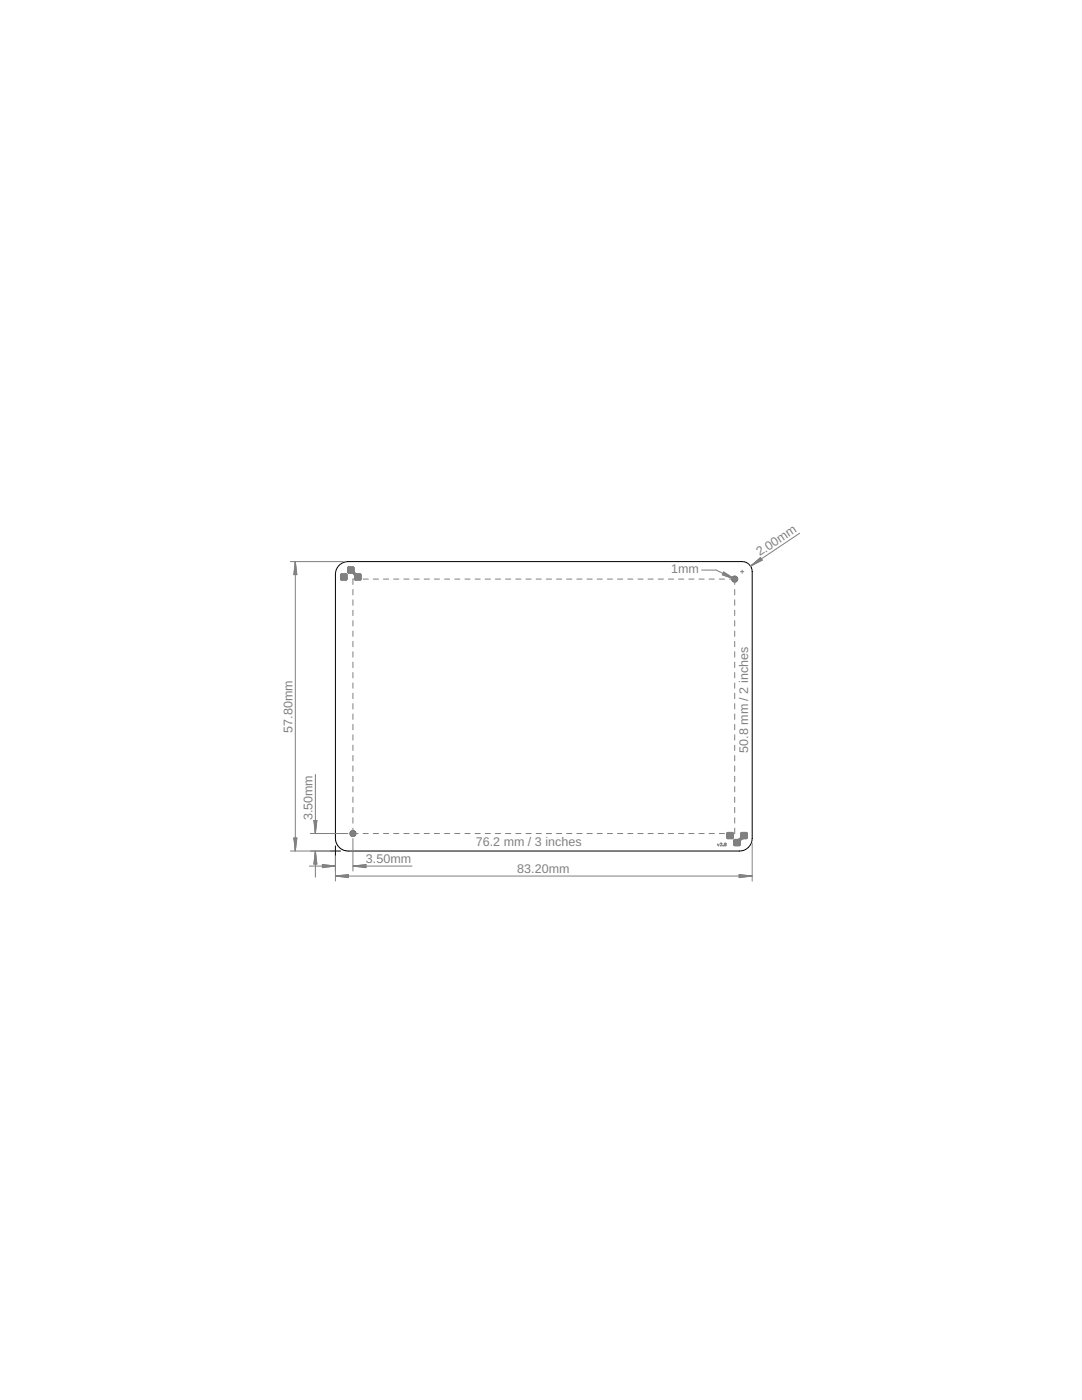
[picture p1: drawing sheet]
<svg xmlns="http://www.w3.org/2000/svg" width="216mm" height="279mm" viewBox="0 0 216 279" stroke-linecap="round" stroke-linejoin="round" font-family="sans-serif">
<g fill="none" stroke="#808080" stroke-width=".2">
<path d="M57.9 112.1h10.6M58.9 112.1l.3 2.6h-.6zM58.9 112.1v57.7M58.9 112.1l-.1 2.6M58.9 112.1l.2 2.6M58.9 112.1l-.2 2.6M58.9 112.1l.3 2.6M68 114.8v.7M68 115.5v.2M68 115.6h1.2M68 115.5h1.2M68 115.4h1.2"/>
<path d="M68 115.3h1.2M68 115.2h1.2M68 115.1h1.2M68 115h1.2M68 114.9h1.2M68 114.8h1.2M68 114.7h1.2M68 115.7h.1M68 114.6v.2M68 114.6h1.2M68 115.7h1.2M68.1 115.7v.1"/>
<path d="M68.1 115.8h.1M68.1 115.8h1M68.1 114.6h1M68.1 114.6h-.1M68.2 114.5l-.1 .1M69 114.5l.1 .1M69.1 115.8h-.1M69.1 114.6h.1M69.2 115.7l-.1 .1M69.2 114.6h.1M69.2 114.6v.1M69.2 115.6v.1"/>
<path d="M69.2 114.7v.9M69.4 113.3v.9M69.4 114.2v.1M69.4 114.2h1.3M69.4 114.1h1.3M69.4 114h1.3M69.4 114h1.2M69.4 113.9h1.2M69.4 113.8h1.2M69.4 113.7h1.2M69.4 113.6h1.2M69.4 113.5h1.2"/>
<path d="M69.4 113.4h1.2M69.4 113.3h1.2M69.4 114.3h1.4M69.4 113.2h1.2M69.4 114.3l1.5 .1M69.5 113.2h1M69.6 113.1h.8M69.6 113.1l-.2 .2M70.1 114.4l.5 .2M70.3 114.4h.6M70.4 113.1l.2 .1M70.4 114.5h.6"/>
<path d="M70.4 117.6v1.1M70.4 119.7v1.1M70.5 114.5l1.4 .1M70.6 114.6l.1 .1M70.6 114.6h1.4M70.6 113.2v.1M70.6 113.3v.6M70.6 113.9l.1 .2M70.7 114.7h1.3M70.7 114.7v.1M70.7 114.1v.1M70.7 114.8h1.3"/>
<path d="M70.7 114.8v.1M70.7 114.9h1.3M70.7 114.2l.1 .1M70.7 114.9l.1 .1M70.8 115.5h1.2M70.8 115.4h1.2M70.8 115.3h1.2M70.8 115.2h1.2M70.8 115.1h1.2M70.8 115h1.2M70.8 114.9h1.2M70.8 115v.7"/>
<path d="M70.8 115.6h1.2M70.8 115.7h1.2M70.8 114.3l.1 .1M70.8 115.7l.1 .1M70.9 115.8h1M70.9 115.8h.1M70.9 114.4l.1 .1M71 114.5h.1M71.8 114.5l.1 .1M71.9 114.6h.1M71.9 115.8h-.1M72 114.6h.1"/>
<path d="M72 115.7l-.1 .1M72 114.6v.1M72 115.6h-1.6v1M72 114.7v.9M72 115.6v.1M72.5 115.6h1M74.5 115.6h1M76.5 115.6h1.1M78.5 115.6h1.1M80.6 115.6h1M82.6 115.6h1.1M84.6 115.6h1.1"/>
<path d="M86.7 115.6h1M88.7 115.6h1M90.7 115.6h1.1M92.8 115.6h1M94.8 115.6h1M96.8 115.6h1.1M98.8 115.6h1.1M100.9 115.6h1M102.9 115.6h1M104.9 115.6h1.1M107 115.6h1M109 115.6h1"/>
<path d="M111 115.6h1.1M113.1 115.6h1M115.1 115.6h1M117.1 115.6h1.1M119.2 115.6h1M121.2 115.6h1M123.2 115.6h1M125.3 115.6h1M127.3 115.6h1M129.3 115.6h1M131.3 115.6h1.1M133.4 115.6h1"/>
<path d="M135.4 115.6h1M137.4 115.6h1.1M139.5 115.6h1M140 113.8h2.9l3.7 1.8M141.5 115.6h1M143.5 115.6h1.1M144.1 114.7l2.5 .9M144.2 114.6l2.4 1M144.3 114.3l2.3 1.3M144.4 114.2l2.2 1.4M144.4 114.2l2.2 1.4-2.5-.9zM145.6 115.6h1"/>
<path d="M146.6 115.6v1M146.6 117.6v1.1M146.6 119.7v1.1M147.8 114.1h.6M148.1 113.8v.6M149.8 112.9l1.9-1.6 .4 .5zM151.8 111.4l-2 1.5M152 111.6l-2.2 1.3M152.1 111.7l-2.3 1.2M159.6 106.4l-9.8 6.5M70.4 121.8v1.1M70.4 123.9v1"/>
<path d="M70.4 125.9v1.1M70.4 128v1.1M70.4 130.1v1M70.4 132.1v1.1M70.4 134.2v1.1M70.4 136.3v1.1M70.4 138.3v1.1M146.6 121.8v1.1M146.6 123.9v1M146.6 125.9v1.1M146.6 128v1.1M146.6 130.1v1"/>
<path d="M146.6 132.1v1.1M146.6 134.2v1.1M146.6 136.3v1.1M146.6 138.3v1.1M62.9 154.6v11.7M70.4 140.4v1.1M70.4 142.5v1.1M70.4 144.6v1M70.4 146.6v1.1M70.4 148.7v1.1M70.4 150.8v1M70.4 152.8v1.1"/>
<path d="M70.4 154.9v1.1M70.4 157v1.1M70.4 159.1v1M146.6 140.4v1.1M146.6 142.5v1.1M146.6 144.6v1M146.6 146.6v1.1M146.6 148.7v1.1M146.6 150.8v1M146.6 152.8v1.1M146.6 154.9v1.1M146.6 157v1.1"/>
<path d="M146.6 159.1v1M57.9 169.8h8M58.6 167.2h.6l-.3 2.6zM58.7 167.2l.2 2.6M58.8 167.2l.1 2.6M59.1 167.2l-.2 2.6M59.2 167.2l-.3 2.6M61.7 172.8h5.2M61.9 166.3h7.5M62.6 163.7h.6l-.3 2.6zM62.7 163.7l.2 2.6M62.8 163.7l.1 2.6"/>
<path d="M62.9 169.9v5.1M62.9 169.9l.3 2.5h-.6zM62.9 169.9l-.1 2.5M62.9 169.9l.2 2.5M62.9 169.9l-.2 2.5M62.9 169.9l.3 2.5M63.1 163.7l-.2 2.6M63.2 163.7l-.3 2.6M64.3 172.5l2.6 .3-2.6 .4zM64.3 172.7l2.6 .1M66.9 172.8l-2.6 .2M66.9 172.8l-2.6 .3"/>
<path d="M66.9 170.8v5M67 174.8h83M67 174.8l2.5-.3v.7zM67 174.8l2.5 .2M67 174.8l2.5 .3M69.5 174.7l-2.5 .1M69.5 174.6l-2.5 .2M70.4 165.3v1h1.1M70.4 161.1v1.1M70.4 163.2v1.1M70.4 167.3v6.5M70.5 172.8h11.7"/>
<path d="M70.5 172.8l2.5-.3v.7zM70.5 172.8l2.5 .2M70.5 172.8l2.5 .3M72.5 166.3h1M73 172.7l-2.5 .1M74.5 166.3h1M76.5 166.3h1.1M78.5 166.3h1.1M80.6 166.3h1M82.6 166.3h1.1M84.6 166.3h1.1M86.7 166.3h1"/>
<path d="M88.7 166.3h1M90.7 166.3h1.1M92.8 166.3h1M94.8 166.3h1M96.8 166.3h1.1M98.8 166.3h1.1M100.9 166.3h1M102.9 166.3h1M104.9 166.3h1.1M107 166.3h1M109 166.3h1M111 166.3h1.1"/>
<path d="M113.1 166.3h1M115.1 166.3h1M117.1 166.3h1.1M119.2 166.3h1M121.2 166.3h1M123.2 166.3h1M125.3 166.3h1M127.3 166.3h1M129.3 166.3h1M131.3 166.3h1.1M133.4 166.3h1M135.4 166.3h1"/>
<path d="M137.4 166.3h1.1M139.5 166.3h1M141.5 166.3h1M143.1 168.4l.2 .4 .2-.4M143.5 166.3h1.1M143.7 168.4h.3l-.3 .4h.3M144.3 168.7v.1zM144.9 168.4v.3h-.4M144.9 168.4h-.4v.3M144.9 168.4l-.4 .3M145 166.3v.9M145 167.2l.1 .1"/>
<path d="M145 167.2h1.3M145 167.1h1.3M145 167h1.3M145 166.9h1.3M145 166.8h1.3M145 166.7h1.3M145 166.6h1.3M145 166.5h1.3M145 166.4h1.3M145 166.3h1.3M145.1 166.2l-.1 .1M145.1 167.3h.1"/>
<path d="M145.1 167.3h1.2M145.1 166.3h1.2M145.1 166.2h.1M145.1 167.3l.1 .1M145.1 167.3h1.1M145.1 166.2h1.1M145.1 167.4h1.1M145.2 166.2h-.1M145.2 166.2h1M145.2 167.4h.1M146.2 166.2h.1M146.2 167.4h-.1"/>
<path d="M146.3 166.2v.9M146.3 167.3l-.1 .1M146.3 167.2v.1M146.3 167.1v.1M146.4 167.7v.9M146.4 168.6l.1 .1M146.4 168.6h1.3M146.4 168.5h1.3M146.4 168.4h1.3M146.4 168.3h1.3M146.4 168.2h1.3M146.4 168.1h1.3"/>
<path d="M146.4 168h1.3M146.4 167.9h1.3M146.4 167.8h1.3M146.4 167.7h1.4M146.5 168.7l.1 .1M146.5 167.6l-.1 .1M146.5 168.6h1.2M146.5 167.7h1.3M146.5 167.6h1.3M146.5 168.7h1.1M146.5 167.6h1.4M146.6 165.3v1l-1.6 .1"/>
<path d="M146.6 161.1v1.1M146.6 163.2v1.1M146.7 167.5l-.2 .1M147.5 167.4h.6M147.5 174.5l2.5 .3-2.5 .4zM147.5 174.7l2.5 .1M147.5 174.6l2.5 .2M147.6 167.4h.7M147.6 167.4h1.4M147.7 167.3h1.3M147.7 168.7l-.2 .1M147.7 167.3h1.4"/>
<path d="M147.7 168.5v.2M147.7 167.9v.6M147.7 167.2h1.4M147.7 167.2l-.4 .3M147.7 167.8v.1M147.8 167.1h1.3M147.8 167.1l-.1 .1M147.8 167h1.3M147.8 167.7l-.1 .1M147.8 167v.1M147.8 166.9h1.3M147.8 166.8h1.3"/>
<path d="M147.8 166.7h1.3M147.8 166.6h1.3M147.8 166.5h1.3M147.8 166.4h1.3M147.8 166.3h1.3M147.8 166.3v.6M147.8 166.9v.1M147.8 166.2v.1M147.9 166.2h1.1M147.9 167.6l-.1 .1M147.9 166.2h-.1M148 166.2h1"/>
<path d="M148 166.2h.9M148 166.2h-.1M148 167.5h-1.4M148.1 167.4l-.2 .2M148.3 167.4h-.2M149 167.4h-.1M149 166.2h.1M149.1 167.3l-.1 .1M149.1 166.2v.2M149.1 167.2v.1M149.1 167.1v.1M149.1 166.4v.7"/>
<path d="M150 174.8l-2.5 .2M150 174.8l-2.5 .3M150.1 168.3v7.5"/>
</g>
<g fill="#808080" stroke="#808080" stroke-width=".2">
<circle cx="146.6" cy="115.6" r=".59"/>
<circle cx="70.4" cy="166.3" r=".59"/>
</g>
<g fill="#000080" stroke="#000080" stroke-width=".2">
<circle cx="146.6" cy="115.6" r=".51"/>
<circle cx="70.4" cy="166.3" r=".51"/>
</g>
<g fill="#800000" stroke="#800000" stroke-width=".2">
<circle cx="70.4" cy="166.3" r=".51"/>
<circle cx="146.6" cy="115.6" r=".51"/>
</g>
<path d="M67.5 113a2.52 2.52 0 0 1 2-.9h78.6a2.02 2.02 0 0 1 2 2v53.2a2.54 2.54 0 0 1-2.5 2.5h-78.1a2.54 2.54 0 0 1-2.6-2.5v-52.7a2.47 2.47 0 0 1 .6-1.6zM65.9 169.8h2M66.9 168.8v2.1" fill="none" stroke="#000" stroke-width=".2"/>
<g font-size="2.5" fill="#808080">
<text x="151.6" y="111.1" transform="rotate(-34 151.6 111.1)">2.00mm</text>
<text x="133.9" y="114.4">1mm</text>
<text x="58.4" y="146.3" transform="rotate(-90 58.4 146.3)">57.80mm</text>
<text x="149.3" y="150.3" transform="rotate(-90 149.3 150.3)">50.8 mm / 2 inches</text>
<text x="62.4" y="163.7" transform="rotate(-90 62.4 163.7)">3.50mm</text>
<text x="73" y="172.3">3.50mm</text>
<text x="94.9" y="168.8">76.2 mm / 3 inches</text>
<text x="103.2" y="174.3">83.20mm</text>
</g>
</svg>
